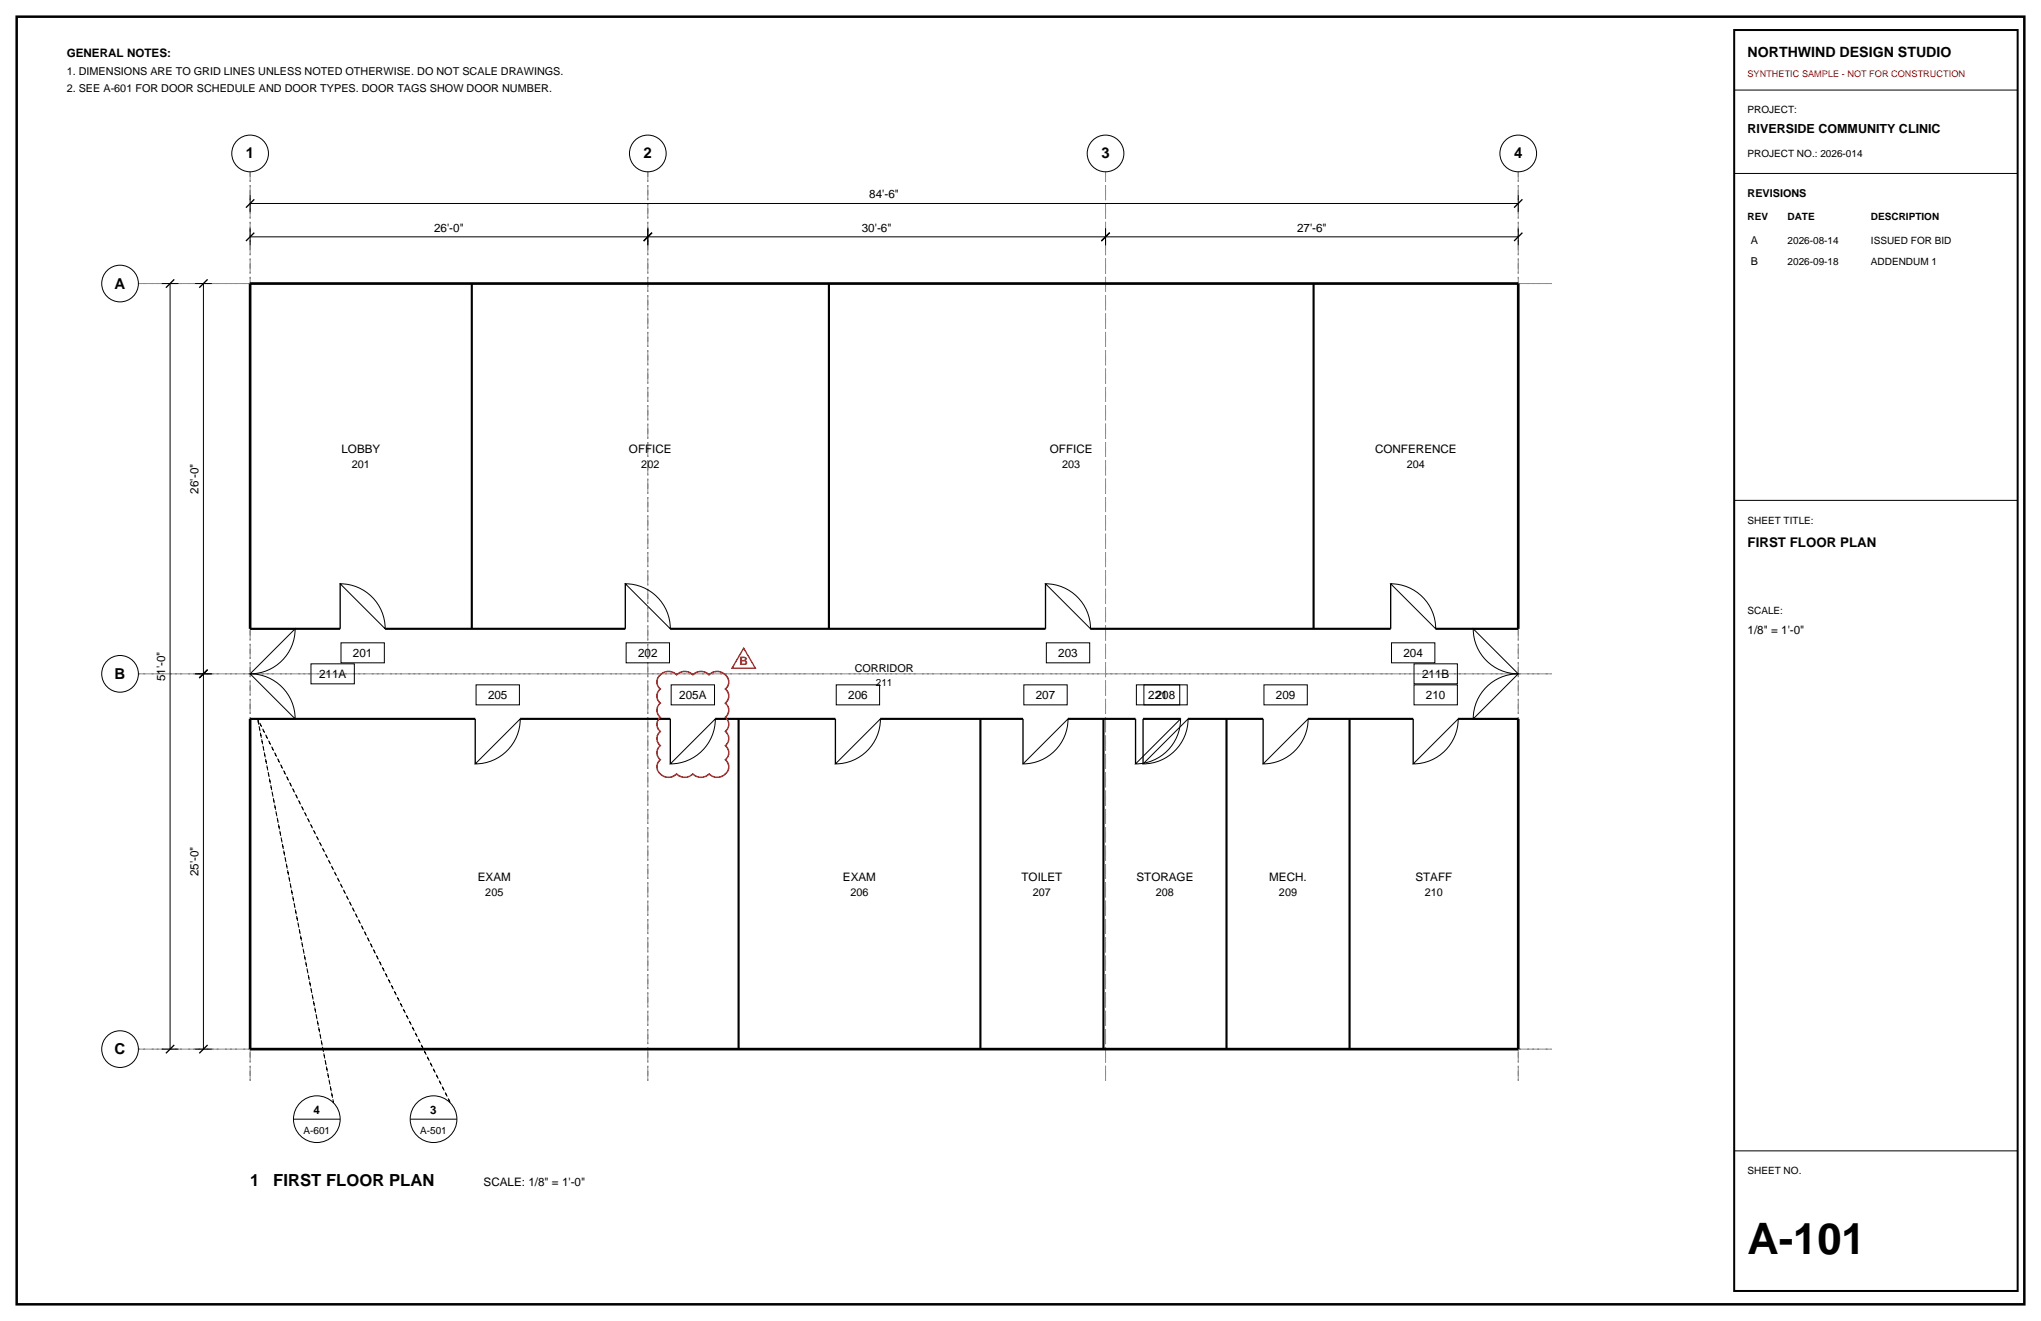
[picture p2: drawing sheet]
<svg xmlns="http://www.w3.org/2000/svg" width="432mm" height="279mm" viewBox="0 0 432 279" stroke-linecap="round" stroke-linejoin="round" font-family="sans-serif">
<path d="M3.5 3.5h424.8v272.4h-424.8z" fill="none" stroke="#000" stroke-width=".53"/>
<path d="M52.9 36.3v192.7zM137.1 36.3v192.7zM233.9 36.3v192.7zM321.2 36.3v192.7zM29.3 60h299zM29.3 142.5h299zM29.3 221.9h299z" fill="none" stroke="#8c8c8c" stroke-width=".21" stroke-dasharray="2.1 .7 .4 .7" stroke-linecap="butt"/>
<g fill="none" stroke="#000" stroke-width=".21">
<path d="M366.9 19.1h60zM366.9 36.7h60zM34.2 60h3.5zM36 60v161.9zM41.3 60h3.5zM43 60v82.5zM52.9 50.1h84.2zM52.9 48.3v3.6zM52.9 43h268.3zM52.9 41.3v3.5zM137.1 48.3v3.6zM137.1 50.1h96.8z"/>
<path d="M233.9 48.3v3.6zM233.9 50.1h87.3zM321.2 48.3v3.6zM321.2 41.3v3.5zM366.9 105.8h60zM62.4 133a9.5 9.5 0 0 1-9.5 9.5zM72 123.5a9.5 9.5 0 0 1 9.5 9.5zM72.1 136h9.2v4.2h-9.2zM132.3 123.5a9.5 9.5 0 0 1 9.5 9.5zM132.5 136h9.1v4.2h-9.1zM221.2 123.5a9.5 9.5 0 0 1 9.5 9.5zM221.4 136h9.1v4.2h-9.1z"/>
<path d="M294.2 123.5a9.5 9.5 0 0 1 9.5 9.5zM294.4 136h9.2v4.2h-9.2zM311.7 133l9.5 9.5a9.5 9.5 0 0 1-9.5-9.5zM41.3 142.5h3.5zM43 142.5v79.4zM52.9 142.5a9.5 9.5 0 0 1 9.5 9.5zM65.8 140.4h9.2v4.2h-9.2zM100.7 144.9h9.2v4.2h-9.2zM142 144.9h9.2v4.2h-9.2zM151.3 152a9.5 9.5 0 0 1-9.5 9.6zM176.9 144.9h9.2v4.2h-9.2zM186.3 152a9.5 9.5 0 0 1-9.6 9.6z"/>
<path d="M216.6 144.9h9.2v4.2h-9.2zM226 152a9.5 9.5 0 0 1-9.6 9.6zM240.4 144.9h9.2v4.2h-9.2zM242 144.9h9.2v4.2h-9.2zM249.8 152a9.5 9.5 0 0 1-9.6 9.6zM251.4 152a9.5 9.5 0 0 1-9.6 9.6zM267.4 144.9h9.2v4.2h-9.2zM299.2 144.9h9.1v4.2h-9.1zM299.2 140.4h9.1v4.2h-9.1zM314.1 145.7a9.5 9.5 0 0 1 7.1-3.2l-9.5 9.5a9.5 9.5 0 0 1 2.4-6.3zM100.5 161.6l9.6-9.6a9.5 9.5 0 0 1-9.6 9.6zM267.2 161.6l9.6-9.6a9.5 9.5 0 0 1-9.6 9.6z"/>
<path d="M299 161.6l9.5-9.6a9.5 9.5 0 0 1-9.5 9.6zM34.2 221.9h3.5zM41.3 221.9h3.5zM62.1 236.7h9.9zM86.8 236.7h9.9zM366.9 243.4h60z"/>
<circle cx="52.9" cy="32.5" r="3.9"/>
<circle cx="137.1" cy="32.5" r="3.9"/>
<circle cx="233.9" cy="32.5" r="3.9"/>
<circle cx="321.2" cy="32.5" r="3.9"/>
<circle cx="25.4" cy="60" r="3.9"/>
<circle cx="25.4" cy="142.5" r="3.9"/>
<circle cx="25.4" cy="221.9" r="3.9"/>
<circle cx="67" cy="236.7" r="4.9"/>
<circle cx="91.7" cy="236.7" r="4.9"/>
</g>
<g fill="none" stroke="#000" stroke-width=".28">
<path d="M52 51l1.8-1.8zM52 43.9l1.8-1.7zM136.2 51l1.7-1.8zM233 51l1.8-1.8zM320.3 51l1.8-1.8zM320.3 43.9l1.8-1.7zM35.1 60.9l1.8-1.8zM42.2 60.9l1.7-1.8zM52.9 133h9.5zM72 123.5v9.5zM132.3 123.5v9.5zM221.2 123.5v9.5z"/>
<path d="M294.2 123.5v9.5zM311.7 133h9.5zM43.9 141.6l-1.7 1.8zM52.9 152h9.5zM100.5 152v9.6zM141.8 152v9.6zM176.7 152v9.6zM216.4 152v9.6zM240.2 152v9.6zM241.8 152v9.6zM267.2 152v9.6zM299 152v9.6z"/>
<path d="M311.7 152h9.5zM35.1 222.8l1.8-1.8zM42.2 222.8l1.7-1.8z"/>
</g>
<path d="M52.9 60h268.3zM52.9 60v73zM321.2 60v73zM52.9 152v69.9zM321.2 152v69.9zM52.9 221.9h268.3z" fill="none" stroke="#000" stroke-width=".56"/>
<g fill="none" stroke="#000" stroke-width=".45">
<path d="M99.8 60v73zM175.4 60v73zM277.9 60v73zM52.9 133h19.1zM81.5 133h50.8zM141.8 133h79.4zM230.7 133h63.5zM303.7 133h17.5zM52.9 152h47.6zM110.1 152h31.7zM151.3 152h25.4zM156.3 152v69.9z"/>
<path d="M186.3 152h30.1zM207.4 152v69.9zM226 152h14.2zM233.5 152v69.9zM241.8 152h8zM251.4 152h15.8zM259.5 152v69.9zM276.8 152h22.2zM285.5 152v69.9zM308.5 152h12.7z"/>
</g>
<path d="M54.5 152l16.1 81.2zM54.5 152l40.7 81.2z" fill="none" stroke="#000" stroke-width=".21" stroke-dasharray=".7 .7" stroke-linecap="butt"/>
<path d="M366.9 6.4h60v266.6h-60z" fill="none" stroke="#000" stroke-width=".42"/>
<path d="M139.7 142.7a2.41 2.41 0 0 1 3.4 0 2.41 2.41 0 0 1 3.5 0 2.41 2.41 0 0 1 3.4 0 2.39 2.39 0 0 1 2.8-.4 2.39 2.39 0 0 1 1.3 2.5l-.6 .9a1.91 1.91 0 0 1 0 3 1.91 1.91 0 0 1 0 3 1.91 1.91 0 0 1 0 3 1.91 1.91 0 0 1 0 3 1.91 1.91 0 0 1 0 3 2.23 2.23 0 0 1 .2 2.8 2.23 2.23 0 0 1-2.8 .8l-.9-.6a2.41 2.41 0 0 1-3.4 0 2.41 2.41 0 0 1-3.5 0 2.39 2.39 0 0 1-2.7 .5 2.39 2.39 0 0 1-1.3-2.5l.6-1a1.91 1.91 0 0 1 0-3 1.91 1.91 0 0 1 0-3 1.91 1.91 0 0 1 0-3 1.91 1.91 0 0 1 0-3 1.91 1.91 0 0 1 0-3 1.91 1.91 0 0 1 0-3z" fill="none" stroke="#d90d0d" stroke-width=".32"/>
<path d="M157.3 137.1l2.5 4.2h-4.9z" fill="none" stroke="#d90d0d" stroke-width=".28"/>
<text font-size="9.2" x="369.7" y="265.3">A-101</text>
<g font-size="3.5">
<text x="52.9" y="250.8">1</text>
<text x="57.8" y="250.8">FIRST FLOOR PLAN</text>
</g>
<g font-size="3.2">
<text x="52" y="33.5">1</text>
<text x="136.2" y="33.5">2</text>
<text x="233" y="33.5">3</text>
<text x="320.3" y="33.5">4</text>
<text x="24.3" y="61">A</text>
<text x="24.3" y="143.6">B</text>
<text x="24.3" y="223">C</text>
</g>
<text font-size="3" x="369.7" y="12">NORTHWIND DESIGN STUDIO</text>
<text font-size="2.8" x="369.7" y="115.7">FIRST FLOOR PLAN</text>
<text font-size="2.6" x="369.7" y="28.2">RIVERSIDE COMMUNITY CLINIC</text>
<g font-size="2.5">
<text x="14.1" y="12">GENERAL NOTES:</text>
<text x="183.9" y="42">84'-6&quot;</text>
<text x="91.8" y="49">26'-0&quot;</text>
<text x="182.3" y="49">30'-6&quot;</text>
<text x="274.4" y="49">27'-6&quot;</text>
<text x="72.2" y="95.8">LOBBY</text>
<text x="133.1" y="95.8">OFFICE</text>
<text x="222.1" y="95.8">OFFICE</text>
<text x="290.9" y="95.8">CONFERENCE</text>
<text x="42" y="104.4" transform="rotate(-90 42 104.4)">26'-0&quot;</text>
<text x="369.7" y="134.1">1/8&quot; = 1'-0&quot;</text>
<text x="67.5" y="143.4">211A</text>
<text x="74.7" y="139">201</text>
<text x="135" y="139">202</text>
<text x="223.9" y="139">203</text>
<text x="296.9" y="139">204</text>
<text x="300.9" y="143.4">211B</text>
<text x="34.9" y="144.1" transform="rotate(-90 34.9 144.1)">51'-0&quot;</text>
<text x="103.2" y="147.8">205</text>
<text x="143.7" y="147.8">205A</text>
<text x="179.4" y="147.8">206</text>
<text x="219.1" y="147.8">207</text>
<text x="242.9" y="147.8">221</text>
<text x="244.5" y="147.8">208</text>
<text x="269.9" y="147.8">209</text>
<text x="301.7" y="147.8">210</text>
<text x="42" y="185.4" transform="rotate(-90 42 185.4)">25'-0&quot;</text>
<text x="101.1" y="186.3">EXAM</text>
<text x="178.3" y="186.3">EXAM</text>
<text x="216.1" y="186.3">TOILET</text>
<text x="240.4" y="186.3">STORAGE</text>
<text x="268.5" y="186.3">MECH.</text>
<text x="299.4" y="186.3">STAFF</text>
<text x="66.3" y="235.7">4</text>
<text x="91" y="235.7">3</text>
<text x="102.3" y="250.8">SCALE: 1/8&quot; = 1'-0&quot;</text>
</g>
<text font-size="2.5" fill="#d90d0d" x="156.4" y="140.6">B</text>
<g font-size="2.3">
<text x="14.1" y="15.9">1. DIMENSIONS ARE TO GRID LINES UNLESS NOTED OTHERWISE. DO NOT SCALE DRAWINGS.</text>
<text x="14.1" y="19.4">2. SEE A-601 FOR DOOR SCHEDULE AND DOOR TYPES. DOOR TAGS SHOW DOOR NUMBER.</text>
<text x="369.7" y="41.6">REVISIONS</text>
<text x="370.4" y="51.5">A</text>
<text x="370.4" y="56.1">B</text>
<text x="74.5" y="99">201</text>
<text x="135.7" y="99">202</text>
<text x="224.7" y="99">203</text>
<text x="297.6" y="99">204</text>
<text x="180.8" y="142.2">CORRIDOR</text>
<text x="102.7" y="189.4">205</text>
<text x="179.9" y="189.4">206</text>
<text x="218.5" y="189.4">207</text>
<text x="244.6" y="189.4">208</text>
<text x="270.6" y="189.4">209</text>
<text x="301.4" y="189.4">210</text>
</g>
<g font-size="2.1">
<text x="369.7" y="24">PROJECT:</text>
<text x="369.7" y="33.2">PROJECT NO.: 2026-014</text>
<text x="369.7" y="46.6">REV</text>
<text x="378.2" y="46.6">DATE</text>
<text x="395.8" y="46.6">DESCRIPTION</text>
<text x="378.2" y="51.5">2026-08-14</text>
<text x="395.8" y="51.5">ISSUED FOR BID</text>
<text x="378.2" y="56.1">2026-09-18</text>
<text x="395.8" y="56.1">ADDENDUM 1</text>
<text x="369.7" y="110.8">SHEET TITLE:</text>
<text x="369.7" y="129.8">SCALE:</text>
<text x="185.3" y="145">211</text>
<text x="64.2" y="239.9">A-601</text>
<text x="88.9" y="239.9">A-501</text>
<text x="369.7" y="248.4">SHEET NO.</text>
</g>
<text font-size="1.9" fill="#d90d0d" x="369.7" y="16.2">SYNTHETIC SAMPLE - NOT FOR CONSTRUCTION</text>
</svg>
